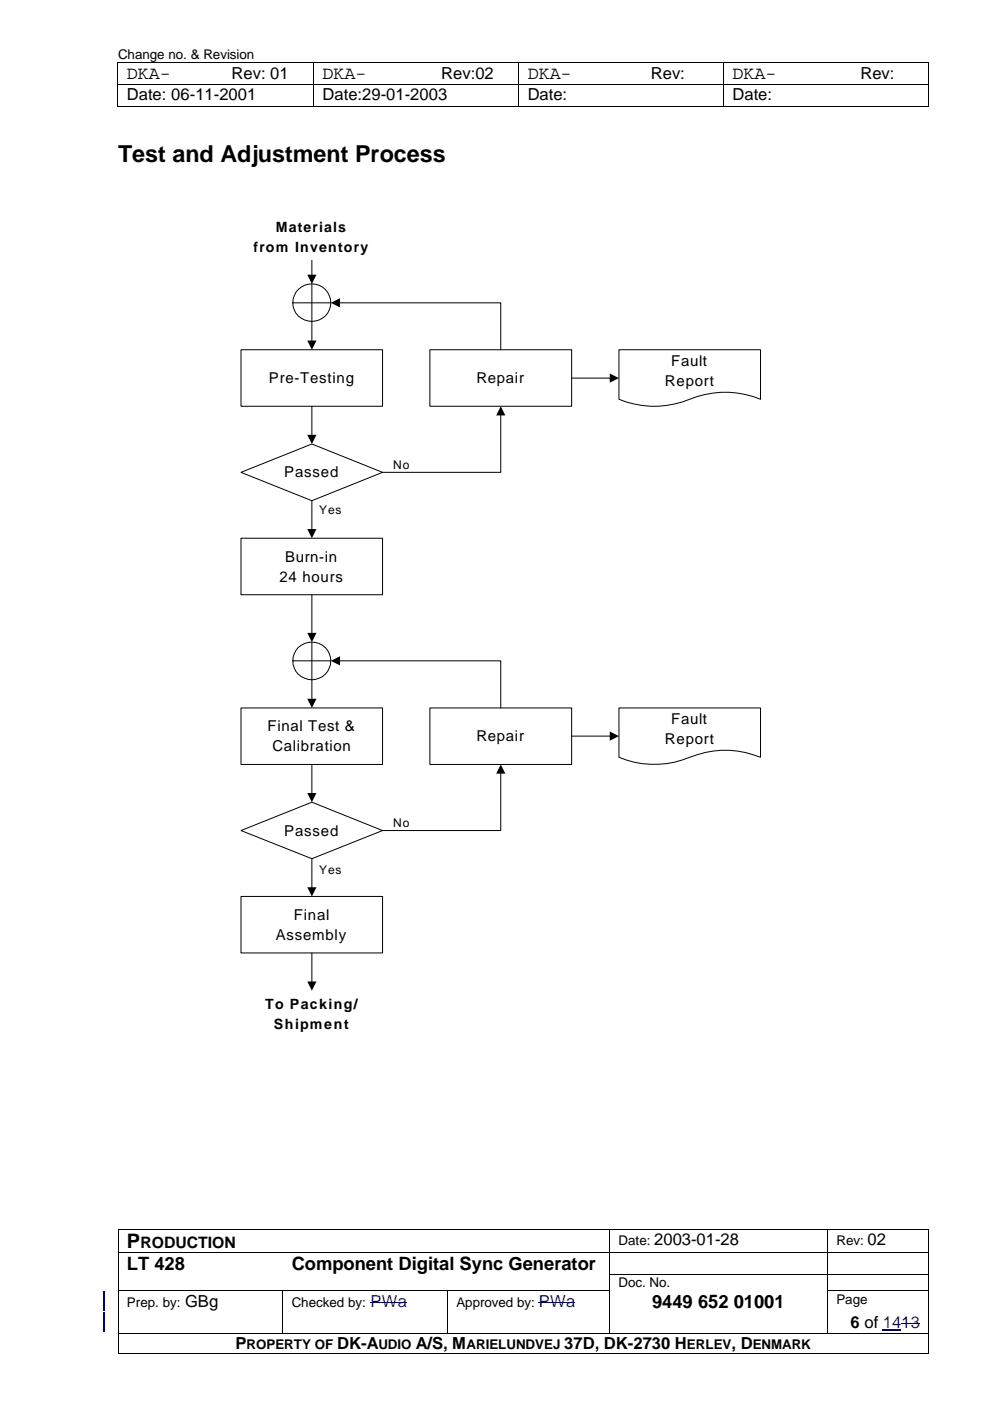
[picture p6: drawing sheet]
<svg xmlns="http://www.w3.org/2000/svg" width="210mm" height="297mm" viewBox="0 0 210 297" stroke-linecap="round" stroke-linejoin="round" font-family="sans-serif">
<g fill="#000">
<path d="M24.9 13.2h.2v.2h-.2zM24.9 17.8h.2v.2h-.2zM47.1 13.2h.1v.2h-.1zM47.1 17.8h.1v.2h-.1zM66.4 13.2h.2v.2h-.2zM66.4 17.8h.2v.2h-.2zM91.5 13.2h.2v.2h-.2zM91.5 17.8h.2v.2h-.2zM109.9 13.2h.2v.2h-.2zM109.9 17.8h.2v.2h-.2zM136 13.2h.1v.2h-.1zM136 17.8h.1v.2h-.1z"/>
<path d="M153.3 13.2h.2v.2h-.2zM153.3 17.8h.2v.2h-.2zM180.4 13.2h.2v.2h-.2zM180.4 17.8h.2v.2h-.2zM196.8 13.2h.2v.2h-.2zM196.8 17.8h.2v.2h-.2zM24.9 22.5h.2v.1h-.2zM66.4 22.5h.2v.1h-.2zM109.9 22.5h.2v.1h-.2zM153.3 22.5h.2v.1h-.2zM196.8 22.5h.2v.1h-.2zM24.9 260.5h.2v.2h-.2z"/>
<path d="M24.9 265.5h.2v.2h-.2zM24.9 270.2h.2v.2h-.2zM24.9 273.6h.2v.2h-.2zM59.8 265.5h.2v.2h-.2zM59.8 273.6h.2v.2h-.2zM59.9 273.6h.1v.2h-.1zM94.8 273.6h.2v.2h-.2zM129.2 260.5h.1v.2h-.1zM129.2 265.5h.1v.2h-.1zM129.2 270.2h.1v.2h-.1zM129.2 273.6h.1v.2h-.1zM175.3 260.5h.2v.2h-.2z"/>
<path d="M175.3 265.5h.2v.2h-.2zM175.3 270.2h.2v.2h-.2zM175.3 273.6h.2v.2h-.2zM196.8 260.5h.2v.2h-.2zM196.8 265.5h.2v.2h-.2zM196.8 270.2h.2v.2h-.2zM196.8 273.6h.2v.2h-.2zM24.9 282.7h.2v.2h-.2zM24.9 286.9h.2v.2h-.2zM59.9 282.7h.1v.2h-.1zM94.8 282.7h.2v.2h-.2zM129.2 282.7h.1v.2h-.1z"/>
<path d="M175.3 282.7h.2v.2h-.2zM196.8 282.7h.2v.2h-.2zM196.8 286.9h.2v.2h-.2z"/>
</g>
<g fill="none" stroke="#000" stroke-width=".21">
<path d="M25 13.4v4.4M25 18v4.5M25.1 13.3h22M25.1 17.9h22M47.2 13.3h19.2M47.2 17.9h19.2M66.5 13.4v4.4M66.5 18v4.5M66.6 13.3h24.9M66.6 17.9h24.9M91.7 13.3h18.2M91.7 17.9h18.2"/>
<path d="M110 13.4v4.4M110 18v4.5M110.1 13.3h25.9M110.1 17.9h25.9M136.1 13.3h17.2M136.1 17.9h17.2M153.4 13.4v4.4M153.4 18v4.5M153.5 13.3h26.9M153.5 17.9h26.9M180.6 13.3h16.2M180.6 17.9h16.2"/>
<path d="M196.9 13.4v4.4M196.9 18v4.5M25.1 22.5h41.3M66.6 22.5h43.3M110.1 22.5h43.2M153.5 22.5h43.3M25 260.7v4.8M25 265.7v4.5M25 270.4v3.2M25 273.8v8.9M25.1 260.6h104.1M25.1 265.6h34.7"/>
<path d="M25.1 273.7h34.7M59.9 273.8v8.9M60 265.6h69.2M60 273.7h34.8M94.9 273.8v8.9M95 273.7h34.2M129.2 260.7v4.8M129.2 265.7v4.5M129.2 270.4v3.2M129.2 273.8v8.9M129.3 260.6h46M129.3 265.6h46"/>
<path d="M129.3 270.3h46M175.4 260.7v4.8M175.4 265.7v4.5M175.4 270.4v3.2M175.4 273.8v8.9M175.5 260.6h21.3M175.5 265.6h21.3M175.5 270.3h21.3M175.5 273.7h21.3M196.9 260.7v4.8M196.9 265.7v4.5M196.9 270.4v3.2"/>
<path d="M196.9 273.8v8.9M25 282.9v4M25.1 282.8h34.8M25.1 287h171.7M60 282.8h34.8M95 282.8h34.2M129.3 282.8h46M175.5 282.8h21.3M196.9 282.9v4"/>
</g>
<path d="M78.6 276.3h7.6M114.2 276.3h7.7M191.1 280.7h3.9" fill="none" stroke="#00f" stroke-width=".21"/>
<path d="M22 273.8v4M22 278.2v4.1M187.2 282h3.9" fill="none" stroke="#00f" stroke-width=".25"/>
<circle cx="66.1" cy="64.2" r="4" fill="#fff"/>
<g fill="none" stroke="#000" stroke-width=".21">
<path d="M62.1 64.2h8M66.1 60.2v7.9"/>
<circle cx="66.1" cy="64.2" r="4"/>
</g>
<path d="M51.1 74.2h30v11.9h-30z" fill="#fff" stroke="#000" stroke-width=".21"/>
<path d="M66.1 55.2v3.3M66.1 68.1v4.4" fill="none" stroke="#000" stroke-width=".21"/>
<path d="M65.2 58.2h1.9l-1 2zM65.2 72.2h1.9l-1 2z" fill="#000"/>
<path d="M51.1 100.1l15-6 15 6-15 6.1z" fill-rule="evenodd" fill="#fff" stroke="#000" stroke-width=".21"/>
<path d="M66.1 86.1v6.3" fill="none" stroke="#000" stroke-width=".21"/>
<path d="M65.2 92.2h1.9l-1 1.9z" fill="#000"/>
<path d="M91.1 74.2h30.1v11.9h-30.1z" fill="#fff" stroke="#000" stroke-width=".21"/>
<path d="M71.8 64.2h34.4v10M106.2 87.9v12.2h-25.1" fill="none" stroke="#000" stroke-width=".21"/>
<path d="M70.1 64.2l2-1v2zM106.2 86.1l.9 2h-1.9z" fill="#000"/>
<path d="M131.2 74.2h30v10.5a20.4 20.4 0 0 0-16.6 .5 19.5 19.5 0 0 1-13.4-.5z" fill-rule="evenodd" fill="#fff" stroke="#000" stroke-width=".21"/>
<path d="M121.2 80.2h8.3" fill="none" stroke="#000" stroke-width=".21"/>
<path d="M129.3 79.2l1.9 1-1.9 .9z" fill="#000"/>
<path d="M51.1 114.1h30v12h-30z" fill="#fff" stroke="#000" stroke-width=".21"/>
<path d="M66.1 106.2v6.2M66.1 126.1v8.3" fill="none" stroke="#000" stroke-width=".21"/>
<path d="M65.2 112.2h1.9l-1 1.9zM65.2 134.2h1.9l-1 1.9z" fill="#000"/>
<circle cx="66.1" cy="140.1" r="4" fill="#fff"/>
<g fill="none" stroke="#000" stroke-width=".21">
<path d="M66.1 136.1v8M62.1 140.1h8"/>
<circle cx="66.1" cy="140.1" r="4"/>
</g>
<path d="M51.1 150.1h30v12h-30z" fill="#fff" stroke="#000" stroke-width=".21"/>
<path d="M66.1 144.1v4.3" fill="none" stroke="#000" stroke-width=".21"/>
<path d="M65.2 148.2h1.9l-1 1.9z" fill="#000"/>
<path d="M51.1 176.1l15-6 15 6-15 6z" fill-rule="evenodd" fill="#fff" stroke="#000" stroke-width=".21"/>
<path d="M66.1 162.1v6.3" fill="none" stroke="#000" stroke-width=".21"/>
<path d="M65.2 168.1h1.9l-1 2z" fill="#000"/>
<path d="M91.1 150.1h30.1v12h-30.1z" fill="#fff" stroke="#000" stroke-width=".21"/>
<path d="M71.8 140.1h34.4v10M106.2 163.8v12.3h-25.1" fill="none" stroke="#000" stroke-width=".21"/>
<path d="M70.1 140.1l2-1v2zM106.2 162.1l.9 1.9h-1.9z" fill="#000"/>
<path d="M131.2 150.1h30v10.5a19.6 19.6 0 0 0-15 0 19.5 19.5 0 0 1-15 0z" fill-rule="evenodd" fill="#fff" stroke="#000" stroke-width=".21"/>
<path d="M121.2 156.1h8.3" fill="none" stroke="#000" stroke-width=".21"/>
<path d="M129.3 155.1l1.9 1-1.9 .9z" fill="#000"/>
<path d="M51.1 190.1h30v11.9h-30z" fill="#fff" stroke="#000" stroke-width=".21"/>
<path d="M66.1 182.1v6.3M66.1 202v6.4" fill="none" stroke="#000" stroke-width=".21"/>
<path d="M65.2 188.1h1.9l-1 2zM65.2 208.1h1.9l-1 1.9z" fill="#000"/>
<text font-size="5" x="25" y="34.4">Test and Adjustment Process</text>
<text font-size="4.2" x="26.9" y="264.6">P</text>
<g font-size="3.9">
<text x="26.9" y="16.7">DKA-</text>
<text x="68.4" y="16.7">DKA-</text>
<text x="111.9" y="16.7">DKA-</text>
<text x="155.3" y="16.7">DKA-</text>
<text x="26.9" y="269.3">LT 428</text>
<text x="61.8" y="269.3">Component Digital Sync Generator</text>
<text x="138.3" y="277.4">9449 652 01001</text>
</g>
<g font-size="3.5">
<text x="49.1" y="16.7">Rev: 01</text>
<text x="93.6" y="16.7">Rev:02</text>
<text x="138" y="16.7">Rev:</text>
<text x="182.5" y="16.7">Rev:</text>
<text x="26.9" y="21.3">Date: 06-11-2001</text>
<text x="68.4" y="21.3">Date:29-01-2003</text>
<text x="111.9" y="21.3">Date:</text>
<text x="155.3" y="21.3">Date:</text>
<text x="138.7" y="264">2003-01-28</text>
<text x="183.9" y="264">02</text>
<text x="39.2" y="277.1">GBg</text>
<text x="180.3" y="281.5">6 of 1413</text>
<text x="50" y="286.1">P</text>
<text x="71.5" y="286.1">DK-A</text>
<text x="88.1" y="286.1">A/S, M</text>
<text x="119.6" y="286.1">37D, DK-2730 H</text>
<text x="155.1" y="286.1">, D</text>
</g>
<g font-size="3.5" fill="#00f">
<text x="78.6" y="277.1">PWa</text>
<text x="114.2" y="277.1">PWa</text>
</g>
<text font-size="3.3" x="29.8" y="264.6">RODUCTION</text>
<g font-size="3.2">
<text x="142.3" y="77.6">Fault</text>
<text x="57" y="81.2">Pre-Testing</text>
<text x="101" y="81.2">Repair</text>
<text x="141" y="81.8">Report</text>
<text x="60.2" y="101.2">Passed</text>
<text x="60.5" y="119.1">Burn-in</text>
<text x="59.3" y="123.3">24 hours</text>
<text x="56.7" y="155.1">Final Test &amp;</text>
<text x="142.3" y="153.6">Fault</text>
<text x="57.7" y="159.2">Calibration</text>
<text x="101" y="157.2">Repair</text>
<text x="141" y="157.8">Report</text>
<text x="60.2" y="177.2">Passed</text>
<text x="62.3" y="195">Final</text>
<text x="58.5" y="199.2">Assembly</text>
</g>
<g font-size="3">
<text x="53.8" y="53.4">from Inventory</text>
<text x="58.5" y="49.1">Materials</text>
<text x="56.2" y="214">To Packing/</text>
<text x="58.1" y="218.2">Shipment</text>
</g>
<g font-size="2.8">
<text x="25" y="12.6">Change no. &amp; Revision</text>
<text x="131.1" y="264">Date:</text>
<text x="177.3" y="264">Rev:</text>
<text x="131.1" y="273">Doc. No.</text>
<text x="26.9" y="277.1">Prep. by:</text>
<text x="61.8" y="277.1">Checked by:</text>
<text x="96.8" y="277.1">Approved by:</text>
<text x="177.3" y="276.4">Page</text>
<text x="52.3" y="286.1">ROPERTY OF</text>
<text x="80.2" y="286.1">UDIO</text>
<text x="98.9" y="286.1">ARIELUNDVEJ</text>
<text x="145.6" y="286.1">ERLEV</text>
<text x="159.6" y="286.1">ENMARK</text>
</g>
<g font-size="2.5">
<text x="83.4" y="99.5">No</text>
<text x="67.7" y="109">Yes</text>
<text x="83.4" y="175.4">No</text>
<text x="67.7" y="185.4">Yes</text>
</g>
</svg>
